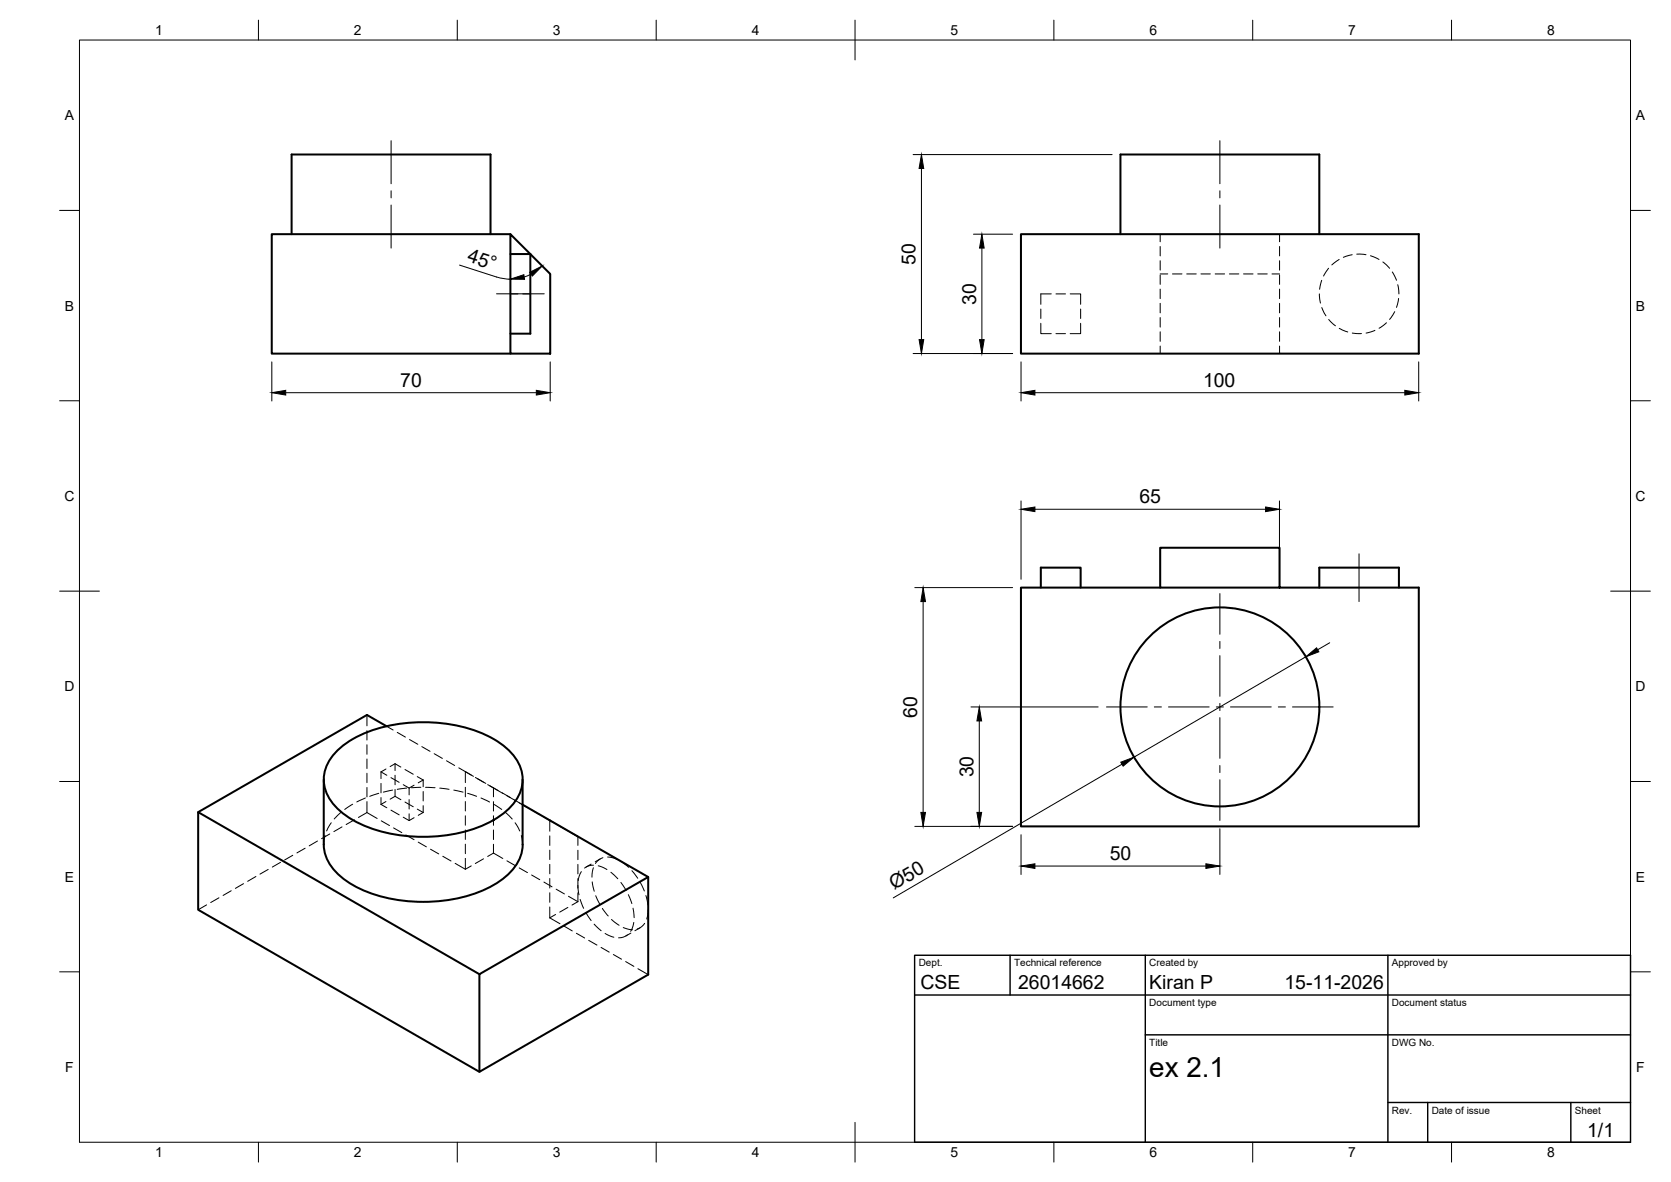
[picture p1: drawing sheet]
<svg xmlns="http://www.w3.org/2000/svg" width="420mm" height="297mm" viewBox="0 0 420 297" stroke-linecap="round" stroke-linejoin="round" font-family="sans-serif">
<!-- layer: Hidden -->
<g fill="none" stroke="#000" stroke-width=".25">
<path d="M291.7 58.9v1.9M321.7 58.9v1.9M128.3 73.9h1.9M131.4 73.9h1.9M261.7 77.7v2.3M264.3 73.9h-2.6v2.6M265.5 73.9h2.4M269.1 73.9h2.6v2.6M271.7 77.7v2.3M291.7 68.8h1.9M291.7 61.9v2.4M291.7 65.5v2.4"/>
<path d="M291.7 69.1v2.4M291.7 72.7v2.3M291.7 76.2v2.4M291.7 79.8v2.4M294.8 68.8h2.4M298.4 68.8h2.4M302 68.8h2.3M305.5 68.8h2.4M309.1 68.8h2.4M312.7 68.8h2.4M316.3 68.8h2.3M319.8 68.8h1.9"/>
<path d="M321.7 61.9v2.4M321.7 65.5v2.4M321.7 69.1v2.4M321.7 72.7v2.3M321.7 76.2v2.4M321.7 79.8v2.4M331.7 73.9l.3 2.3M332.3 70.4l-.5 2.3M332.4 77.3l1 2.1M334.1 67.4l-1.3 2M336.7 65.2l-1.8 1.4M340 64l-2.2 .7"/>
<path d="M341.1 63.9l2.4 .1M344.6 64.3l2.1 .9M347.7 65.8l1.7 1.6M350.1 68.4l1 2M350.7 78.3l-1.3 2M351.5 71.6l.2 2.3M351.7 75l-.6 2.2M261.7 81.2v2.6h2.6M265.5 83.8h2.4M271.7 81.2v2.6h-2.6M291.7 83.4v2.4M291.7 87v1.9"/>
<path d="M321.7 83.4v2.4M321.7 87v1.9M334.1 80.3l1.7 1.6M336.7 82.5l2.2 .9M340 83.7l2.3 .1M345.7 83l-2.2 .7M348.6 81.1l-1.8 1.4M92.3 179.7v2.7M92.3 183.6v2.4M92.3 187.2v2.4M92.3 190.7v2.4M92.3 194.3v2.4"/>
<path d="M92.3 197.9v2.4M95.2 199.4l-2.2 .7M95.8 194v1.7M95.8 196.9v2.3M95.8 194l1.5 .8M97 193.3l-1.2 .7M97.2 182.5l1.6 1M98.3 195.4l2.1 1.2M98.7 198.6l-2.3 .5M99.3 191.9l-1.2 .7M99.3 191.9v1.7M99.3 194.8v2.4"/>
<path d="M99.3 198.4v1.7M99.3 191.9l1.5 .9M99.9 184.1l2 1.1M101.4 197.2l1.5 .8M101.8 193.4l2.1 1.2M102.3 198.1l-2.4 .3M102.9 198v1.8M103 185.9l2.1 1.1M104.1 197.3l-1.2 .7M104.9 195.2l1.5 .8M105.8 197.9l-2.4 .1M106.1 187.6l2 1.2"/>
<path d="M106.4 196v1.7M106.4 198.9v2.4M106.4 196l-1.2 .7M107 197.9l2.4 .1M109.2 189.4l2 1.2M110.6 198.1l2.3 .3M112.3 191.2l2 1.2M114.1 198.6l2.3 .5M115.4 193l1.6 .9M117 193.9l2 1.2M117 193.9v2.8M117 197.9v2.3"/>
<path d="M117.6 199.4l2.2 .7M119.5 195.4l2.1 1.2M120.1 195.7l2.1 1.2M122.6 197.2l3.8 2.2M123.2 197.5l2 1.2M124.1 198v2.2M126.3 199.2l2 1.2M127.5 200l3.9 2.2M67.4 218.5l-2 1.2M70.5 216.7l-2 1.2M73.6 214.9l-2 1.2M76.7 213.2l-2 1.1"/>
<path d="M79.8 211.4l-2.1 1.2M81.7 209.9l-.3 2.3M82.9 209.6l-2 1.2M83.3 206.8l-1.2 2M85.7 204.2l-1.7 1.6M86 207.8l-2.1 1.2M88.7 202.1l-2 1.3M89.1 206l-2.1 1.2M91.9 200.5l-2.2 1M92.3 204.2l-2.2 1.2M92.3 204.2l2.5 1.5M92.3 201.5v2.7"/>
<path d="M95.8 200.4v1.7M95.8 202.1l1.5 .9M95.9 206.3l2 1.2M97 201.4l-1.2 .7M98.3 203.6l2.1 1.2M99 208.1l2 1.1M99.3 200.1l-1.2 .7M99.3 200.1l1.5 .9M101.4 205.4l1.5 .8M101.8 201.6l2.1 1.1M102.1 209.8l2 1.2M102.9 200.9v2.4"/>
<path d="M102.9 204.5v1.7M104.1 205.5l-1.2 .7M104.9 203.3l1.5 .9M105.2 211.6l2 1.2M106.4 204.2l-1.2 .7M106.4 202.5v1.7M108.2 213.4l2.1 1.2M111.3 215.2l2.1 1.2M114.4 217l2.6 1.4M117 201.4v2.4M117 205v2.4M117 208.6v2.4"/>
<path d="M117 212.1v2.4M117 215.7v2.7M118.5 217.6l-1.5 .8M120.9 200.5l2.2 1.1M121.6 215.8l-2.1 1.2M124.1 214.4l-1.5 .8M124.1 201.5v2.3M124.1 205v2.4M124.1 208.6v2.4M124.1 212.2v2.2M124.1 214.4l2.3 1.3M124.2 202.1l2 1.3"/>
<path d="M127.1 204.2l1.7 1.6M127.5 216.3l2 1.2M129.5 206.8l1.2 2M130.6 201.8l2 1.2M130.6 218.1l2 1.2M131.1 210l.3 2.2M133.7 203.5l2 1.2M133.7 219.9l2 1.2M136.8 205.3l2 1.2M138.2 210.1v2.4M138.2 213.6v2.4M138.2 217.2v2.4"/>
<path d="M139.7 207l-1.5-.9v2.8M139.8 207.1l2.1 1.2M140.7 207.6l2.1 1.2M142.9 208.9l2.4 1.3v2.3M145.3 213.7v2.3M145.3 217.2v2.4M146.2 219l-.6 1.1-.2 1.2M148.6 217.2l-1.2 .7M149.2 218.1l-.4 2.3M149.2 217.4l-.9 .1-1.3 .7M150.4 217.6l2.2 .9M150.9 215.8l-1.2 .8"/>
<path d="M151.6 215.5l-1 .5-.9 1M152.8 215.4l2.3 .5M153.6 219.2l1.7 1.6M156.1 216.5l2 1.5M158.9 218.8l1.5 1.9M51.9 227.4l-2.1 1.2M55.1 225.6l-2.1 1.2M58.1 223.8l-2 1.2M61.2 222.1l-2 1.2M64.3 220.3l-2 1.2M136.8 221.7l2 1.2M138.2 220.8v2.4"/>
<path d="M138.2 224.4v2.3M138.2 227.9v2.8M138.2 230.7l2.6 1.4M139.7 229.8l-1.5 .9M139.8 223.5l2.1 1.1M141.8 232.7l2.1 1.2M142.8 228l-2.1 1.2M142.9 225.2l2.4 1.4M144.9 234.5l2.1 1.2M145.3 222.5l.3 2.4M145.3 220.8v2.4M145.3 224.4v2.2"/>
<path d="M145.3 226.6l-1.5 .8M145.9 226l.8 2.3M147.3 229.3l1.3 2M148 236.3l2.1 1.2M148.9 221.6l.5 2.4M149.4 232.2l1.8 1.7M149.8 225.1l1 2.2M151.1 238.1l2.1 1.2M151.5 228.3l1.4 1.9M152.1 234.6l2.2 .9M153.8 231.1l1.9 1.4M154.2 239.9l2.1 1.2"/>
<path d="M156.1 221.8l1.3 2M156.7 233.1l2.3 .5M157.8 234.9l-1.1 .6-1.2 .2M158 224.8l.9 2.3M158.6 234.5l-1.2 .7M159.2 228.2l.2 2.4M159.4 231.8l-.4 1.5-.4 .7M160.9 233.2l-1.3 .7M161 221.7l1 2.2M162.1 232l-.7 .8-1.2 .7M162.4 225.1l.5 2.3M163 228.6l-.4 2.4"/>
<path d="M157.3 241.6l2.1 1.3M160.4 243.4l2.6 1.5"/>
</g>
<!-- layer: Visible -->
<g fill="none" stroke="#000" stroke-width=".51">
<path d="M73.3 58.9v-20.1h50v20.1M128.3 58.9l10 9.9v20.1h-10zM128.3 58.9h-60v30h60M256.7 58.9h100v30h-100zM281.7 58.9v-20.1h50v20.1M128.3 63.8h5v20h-5M261.7 147.7v-5.1h10v5.1M291.7 147.7h-35v60h100v-60h-65v-10h30v10M331.7 147.7v-5.1h20v5.1M81.4 195.9v16.3a11.7 11.7 0 0 0 5.9 9.3 37.1 37.1 0 0 0 25.8 4.6 26.1 26.1 0 0 0 15.9-7.7 9.8 9.8 0 0 0 2.4-6.2M84.5 189a28.5 28.5 0 0 1 16.9-7.2 38.3 38.3 0 0 1 22.7 3.9 14 14 0 0 1 7.1 8.2 10 10 0 0 1-4.1 10.1 32.1 32.1 0 0 1-19.7 6.3 35.6 35.6 0 0 1-20.3-5.2 11.2 11.2 0 0 1-5.7-9.9 10.1 10.1 0 0 1 3.1-6.2zM97.2 182.5l-4.9-2.8-42.5 24.4"/>
<path d="M131.4 195.9v16.3M131.4 202.2l31.6 18.2v24.5l-42.5 24.5v-24.6l42.5-24.4M120.5 244.8l-70.7-40.7v24.5l70.7 40.8"/>
<circle cx="306.7" cy="177.6" r="25"/>
</g>
<!-- layer: BORDER -->
<g fill="none" stroke="#000" stroke-width=".25">
<path d="M20 10.1h390v276.9h-390zM65 5.1v5M115 5.1v5M165 5.1v5M215 5.1v10M265 5.1v5M315 5.1v5M365 5.1v5M15 52.9h5M410 52.9h5M15 100.7h5M410 100.7h5"/>
<path d="M15 148.6h10M405 148.6h10M15 196.4h5M410 196.4h5M15 244.2h5M410 244.2h5M65 287v5M115 287v5M165 287v5M215 282.1v9.9M265 287v5M315 287v5"/>
<path d="M365 287v5"/>
</g>
<!-- layer: TITLEBLOCK -->
<path d="M230 240.1h180v46.9h-180zM230 250h180M254 240.1v9.9M288 240.1v46.9M349 240.1v46.9M288 260.1h122M349 277.1h61M359 277.1v9.9M395 277.1v9.9" fill="none" stroke="#000" stroke-width=".36"/>
<!-- layer: Smart Centers -->
<g fill="none" stroke="#000" stroke-width=".25">
<path d="M98.3 35.4v10.8M306.7 35.4v10.8M98.3 47.9v1.8M98.3 51.5v10.8M306.7 47.9v1.8M306.7 51.5v10.8M124.8 73.8h12M341.7 139.2v12M306.7 149.2v10.2M278.2 177.7h10.3M290.2 177.7h1.8M293.8 177.7h10.2"/>
<path d="M305.8 177.7h1.8M306.7 161.2v1.8M306.7 164.8v10.2M306.7 176.8v1.8M309.4 177.7h10.2M321.4 177.7h1.8M325 177.7h10.2M306.7 180.3v10.3M306.7 192.4v1.7M306.7 195.9v10.3"/>
</g>
<!-- layer: FD_Dimensions -->
<g fill="none" stroke="#000" stroke-width=".25">
<path d="M229.6 38.8h50M231.7 42.3v43.1M244.8 58.9h9.8M115.5 66.6l9.4 3M124.9 69.6l1.7 .4 1.7 .2M133.5 68.9l-1.7 .7M246.9 62.3v23.1M68.3 90.9v9.9M71.8 98.7h63.1M138.3 90.9v9.9M229.6 88.8h25M256.7 90.9v9.9"/>
<path d="M260.2 98.7h93M356.7 90.9v9.9M256.7 125.9v19.7M260.2 128h58M321.7 125.9v19.7M230 147.7h24.6M232.1 151.2v53M244.1 177.7h32M328.3 165.1l-43.2 25.2M334.3 161.5l-3 1.8M246.2 181.2v23M282.1 192.1l-57.5 33.5"/>
<path d="M230 207.7h24.6M256.7 209.8v10M260.2 217.6h43M306.7 208.3v11.5"/>
</g>
<g fill="#000" stroke="#000" stroke-width=".25">
<path d="M231.7 38.8l.6 3.5h-1.2zM128.3 70.2l3.4-1.2 .2 1.2zM133.2 68.4l3.1-1.5-2.4 2.5zM246.9 58.9l.6 3.4h-1.2zM68.3 98.7l3.5-.6v1.2zM134.9 98.1l3.4 .6-3.4 .6zM231.1 85.4h1.2l-.6 3.4zM246.3 85.4h1.2l-.6 3.4zM256.7 98.7l3.5-.6v1.2zM353.2 98.1l3.5 .6-3.5 .6zM256.7 128l3.5-.6v1.2zM318.2 127.4l3.5 .6-3.5 .6z"/>
<path d="M232.1 147.7l.6 3.5h-1.2zM328.3 165.1l2.7-2.3 .6 1zM246.2 177.7l.6 3.5h-1.2zM281.8 191.5l3.3-1.2-2.7 2.2zM231.5 204.2h1.2l-.6 3.5zM245.6 204.2h1.2l-.6 3.5zM256.7 217.6l3.5-.5v1.1zM303.2 217.1l3.5 .5-3.5 .6z"/>
</g>
<text font-size="7" x="289" y="270.6">ex 2.1</text>
<g font-size="4.9">
<text x="117.3" y="65.6" transform="rotate(18 117.3 65.6)">45°</text>
<text x="230.2" y="66.6" transform="rotate(-90 230.2 66.6)">50</text>
<text x="245.4" y="76.5" transform="rotate(-90 245.4 76.5)">30</text>
<text x="100.6" y="97.2">70</text>
<text x="302.5" y="97.2">100</text>
<text x="286.5" y="126.5">65</text>
<text x="230.7" y="180.4" transform="rotate(-90 230.7 180.4)">60</text>
<text x="244.8" y="195.4" transform="rotate(-90 244.8 195.4)">30</text>
<text x="279" y="216.2">50</text>
<text x="224.9" y="223.7" transform="rotate(-30 224.9 223.7)">Ø50</text>
<text x="231.5" y="248.4">CSE</text>
<text x="256" y="248.5">26014662</text>
<text x="289" y="248.5">Kiran P</text>
<text x="323" y="248.5">15-11-2026</text>
<text x="399.1" y="285.7">1/1</text>
</g>
<g font-size="3.5">
<text x="39" y="8.8">1</text>
<text x="89" y="8.8">2</text>
<text x="139" y="8.8">3</text>
<text x="189" y="8.8">4</text>
<text x="239" y="8.8">5</text>
<text x="289" y="8.8">6</text>
<text x="339" y="8.8">7</text>
<text x="389" y="8.8">8</text>
<text x="16.3" y="30.2">A</text>
<text x="411.3" y="30.2">A</text>
<text x="16.3" y="78">B</text>
<text x="411.3" y="78">B</text>
<text x="16.2" y="125.9">C</text>
<text x="411.2" y="125.9">C</text>
<text x="16.2" y="173.7">D</text>
<text x="411.2" y="173.7">D</text>
<text x="16.3" y="221.6">E</text>
<text x="411.3" y="221.6">E</text>
<text x="16.4" y="269.4">F</text>
<text x="411.4" y="269.4">F</text>
<text x="39" y="290.8">1</text>
<text x="89" y="290.8">2</text>
<text x="139" y="290.8">3</text>
<text x="189" y="290.8">4</text>
<text x="239" y="290.8">5</text>
<text x="289" y="290.8">6</text>
<text x="339" y="290.8">7</text>
<text x="389" y="290.8">8</text>
</g>
<g font-size="2.5">
<text x="231" y="242.9">Dept.</text>
<text x="255" y="242.9">Technical reference</text>
<text x="289" y="242.9">Created by</text>
<text x="350" y="242.9">Approved by</text>
<text x="289" y="252.8">Document type</text>
<text x="350" y="252.8">Document status</text>
<text x="289" y="262.9">Title</text>
<text x="350" y="262.9">DWG No.</text>
<text x="350" y="279.9">Rev.</text>
<text x="360" y="279.9">Date of issue</text>
<text x="396" y="279.9">Sheet</text>
</g>
</svg>
